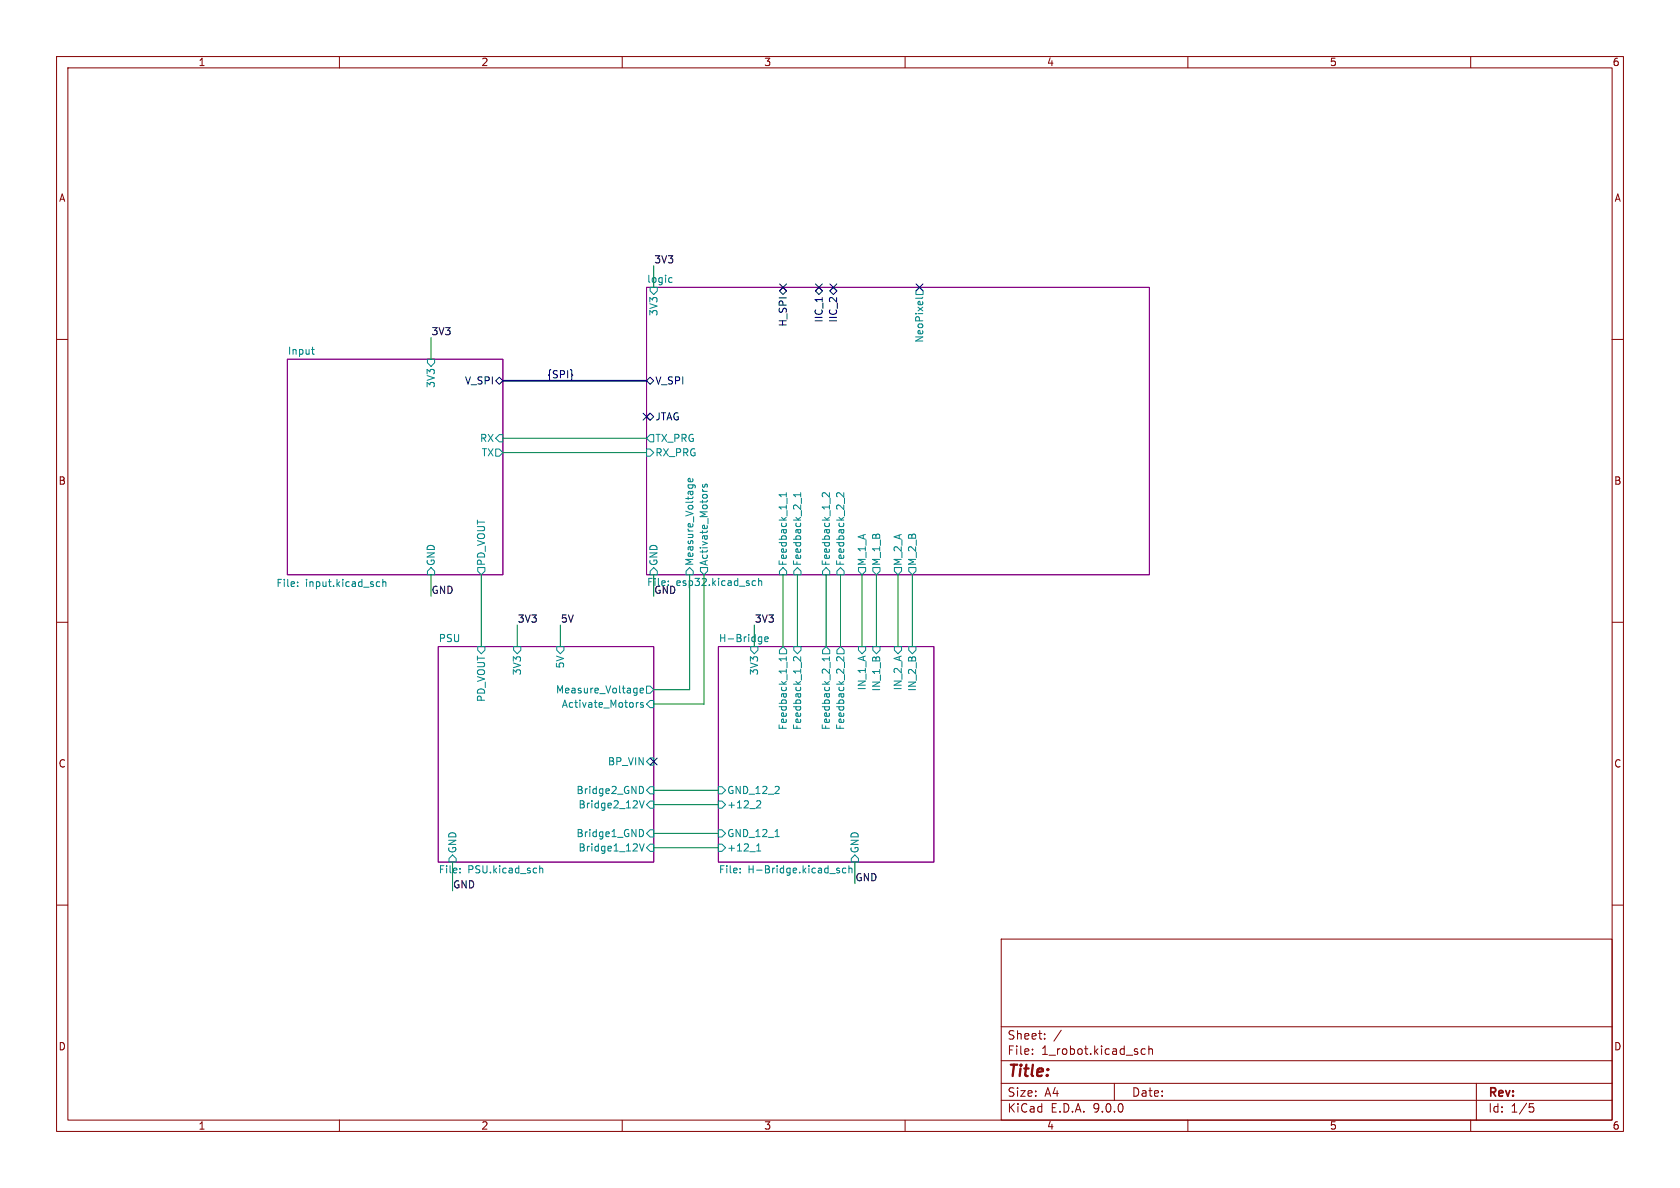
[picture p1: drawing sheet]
(kicad_sch
 (version 20250114)
 (generator "eeschema")
 (generator_version "9.0")
 (paper "A4")
 (lib_symbols)
 (bus_alias "SPI"
  (members "MOSI" "MISO" "SCLK" "CS_1"))
 (no_connect
  (at 115.57 134.62))
 (no_connect
  (at 147.32 50.8))
 (no_connect
  (at 138.43 50.8))
 (no_connect
  (at 144.78 50.8))
 (no_connect
  (at 114.3 73.66))
 (no_connect
  (at 162.56 50.8))
 (wire
  (pts (xy 152.4 101.6) (xy 152.4 114.3))
  (stroke (width 0) (type default)))
 (wire
  (pts (xy 124.46 124.46) (xy 115.57 124.46))
  (stroke (width 0) (type default)))
 (wire
  (pts (xy 76.2 59.69) (xy 76.2 63.5))
  (stroke (width 0) (type default)))
 (wire
  (pts (xy 148.59 101.6) (xy 148.59 114.3))
  (stroke (width 0) (type default)))
 (wire
  (pts (xy 127 149.86) (xy 115.57 149.86))
  (stroke (width 0) (type default)))
 (wire
  (pts (xy 158.75 101.6) (xy 158.75 114.3))
  (stroke (width 0) (type default)))
 (wire
  (pts (xy 76.2 101.6) (xy 76.2 105.41))
  (stroke (width 0) (type default)))
 (wire
  (pts (xy 115.57 142.24) (xy 127 142.24))
  (stroke (width 0) (type default)))
 (wire
  (pts (xy 88.9 77.47) (xy 114.3 77.47))
  (stroke (width 0) (type default)))
 (wire
  (pts (xy 124.46 101.6) (xy 124.46 124.46))
  (stroke (width 0) (type default)))
 (bus
  (pts (xy 88.9 67.31) (xy 114.3 67.31))
  (stroke (width 0) (type default)))
 (wire
  (pts (xy 99.06 110.49) (xy 99.06 114.3))
  (stroke (width 0) (type default)))
 (wire
  (pts (xy 88.9 80.01) (xy 114.3 80.01))
  (stroke (width 0) (type default)))
 (wire
  (pts (xy 140.97 101.6) (xy 140.97 114.3))
  (stroke (width 0) (type default)))
 (wire
  (pts (xy 138.43 101.6) (xy 138.43 114.3))
  (stroke (width 0) (type default)))
 (wire
  (pts (xy 121.92 121.92) (xy 115.57 121.92))
  (stroke (width 0) (type default)))
 (wire
  (pts (xy 115.57 139.7) (xy 127 139.7))
  (stroke (width 0) (type default)))
 (wire
  (pts (xy 161.29 101.6) (xy 161.29 114.3))
  (stroke (width 0) (type default)))
 (wire
  (pts (xy 80.01 157.48) (xy 80.01 152.4))
  (stroke (width 0) (type default)))
 (wire
  (pts (xy 91.44 110.49) (xy 91.44 114.3))
  (stroke (width 0) (type default)))
 (wire
  (pts (xy 154.94 101.6) (xy 154.94 114.3))
  (stroke (width 0) (type default)))
 (wire
  (pts (xy 115.57 105.41) (xy 115.57 101.6))
  (stroke (width 0) (type default)))
 (wire
  (pts (xy 115.57 46.99) (xy 115.57 50.8))
  (stroke (width 0) (type default)))
 (wire
  (pts (xy 133.35 110.49) (xy 133.35 114.3))
  (stroke (width 0) (type default)))
 (wire
  (pts (xy 146.05 101.6) (xy 146.05 114.3))
  (stroke (width 0) (type default)))
 (wire
  (pts (xy 151.13 156.21) (xy 151.13 152.4))
  (stroke (width 0) (type default)))
 (wire
  (pts (xy 127 147.32) (xy 115.57 147.32))
  (stroke (width 0) (type default)))
 (wire
  (pts (xy 85.09 101.6) (xy 85.09 114.3))
  (stroke (width 0) (type default)))
 (wire
  (pts (xy 121.92 101.6) (xy 121.92 121.92))
  (stroke (width 0) (type default)))
 (label "GND"
  (at 80.01 157.48 0)
  (effects (font (size 1.27 1.27)) (justify left bottom)))
 (label "{SPI}"
  (at 101.6 67.31 180)
  (effects (font (size 1.27 1.27)) (justify right bottom)))
 (label "3V3"
  (at 91.44 110.49 0)
  (effects (font (size 1.27 1.27)) (justify left bottom)))
 (label "3V3"
  (at 133.35 110.49 0)
  (effects (font (size 1.27 1.27)) (justify left bottom)))
 (label "GND"
  (at 115.57 105.41 0)
  (effects (font (size 1.27 1.27)) (justify left bottom)))
 (label "3V3"
  (at 115.57 46.99 0)
  (effects (font (size 1.27 1.27)) (justify left bottom)))
 (label "5V"
  (at 99.06 110.49 0)
  (effects (font (size 1.27 1.27)) (justify left bottom)))
 (label "GND"
  (at 76.2 105.41 0)
  (effects (font (size 1.27 1.27)) (justify left bottom)))
 (label "GND"
  (at 151.13 156.21 0)
  (effects (font (size 1.27 1.27)) (justify left bottom)))
 (label "3V3"
  (at 76.2 59.69 0)
  (effects (font (size 1.27 1.27)) (justify left bottom)))
 (sheet
  (at 114.3 50.8)
  (size 88.9 50.8)
  (exclude_from_sim no)
  (in_bom yes)
  (on_board yes)
  (dnp no)
  (fields_autoplaced yes)
  (stroke (width 0.1524) (type solid))
  (fill (color 0 0 0 0.0000))
  (property "Sheetname" "logic" (at 114.3 50.0884 0) (effects (font (size 1.27 1.27)) (justify left bottom)))
  (property "Sheetfile" "esp32.kicad_sch" (at 114.3 102.1846 0) (effects (font (size 1.27 1.27)) (justify left top)))
  (pin "V_SPI" bidirectional (at 114.3 67.31 180) (effects (font (size 1.27 1.27)) (justify left)))
  (pin "H_SPI" bidirectional (at 138.43 50.8 90) (effects (font (size 1.27 1.27)) (justify right)))
  (pin "IIC_1" bidirectional (at 144.78 50.8 90) (effects (font (size 1.27 1.27)) (justify right)))
  (pin "IIC_2" bidirectional (at 147.32 50.8 90) (effects (font (size 1.27 1.27)) (justify right)))
  (pin "Feedback_1_1" input (at 138.43 101.6 270) (effects (font (size 1.27 1.27)) (justify left)))
  (pin "Feedback_2_1" input (at 140.97 101.6 270) (effects (font (size 1.27 1.27)) (justify left)))
  (pin "Feedback_1_2" input (at 146.05 101.6 270) (effects (font (size 1.27 1.27)) (justify left)))
  (pin "Feedback_2_2" input (at 148.59 101.6 270) (effects (font (size 1.27 1.27)) (justify left)))
  (pin "RX_PRG" input (at 114.3 80.01 180) (effects (font (size 1.27 1.27)) (justify left)))
  (pin "TX_PRG" output (at 114.3 77.47 180) (effects (font (size 1.27 1.27)) (justify left)))
  (pin "Activate_Motors" output (at 124.46 101.6 270) (effects (font (size 1.27 1.27)) (justify left)))
  (pin "Measure_Voltage" input (at 121.92 101.6 270) (effects (font (size 1.27 1.27)) (justify left)))
  (pin "GND" input (at 115.57 101.6 270) (effects (font (size 1.27 1.27)) (justify left)))
  (pin "JTAG" bidirectional (at 114.3 73.66 180) (effects (font (size 1.27 1.27)) (justify left)))
  (pin "3V3" input (at 115.57 50.8 90) (effects (font (size 1.27 1.27)) (justify right)))
  (pin "M_1_A" output (at 152.4 101.6 270) (effects (font (size 1.27 1.27)) (justify left)))
  (pin "M_1_B" output (at 154.94 101.6 270) (effects (font (size 1.27 1.27)) (justify left)))
  (pin "M_2_A" output (at 158.75 101.6 270) (effects (font (size 1.27 1.27)) (justify left)))
  (pin "M_2_B" output (at 161.29 101.6 270) (effects (font (size 1.27 1.27)) (justify left)))
  (pin "NeoPixel" output (at 162.56 50.8 90) (effects (font (size 1.27 1.27)) (justify right))))
 (sheet
  (at 77.47 114.3)
  (size 38.1 38.1)
  (exclude_from_sim no)
  (in_bom yes)
  (on_board yes)
  (dnp no)
  (fields_autoplaced yes)
  (stroke (width 0.1524) (type solid))
  (fill (color 0 0 0 0.0000))
  (property "Sheetname" "PSU" (at 77.47 113.5884 0) (effects (font (size 1.27 1.27)) (justify left bottom)))
  (property "Sheetfile" "PSU.kicad_sch" (at 77.47 152.9846 0) (effects (font (size 1.27 1.27)) (justify left top)))
  (pin "Bridge2_12V" input (at 115.57 142.24 0) (effects (font (size 1.27 1.27)) (justify right)))
  (pin "Bridge2_GND" input (at 115.57 139.7 0) (effects (font (size 1.27 1.27)) (justify right)))
  (pin "Bridge1_GND" input (at 115.57 147.32 0) (effects (font (size 1.27 1.27)) (justify right)))
  (pin "Bridge1_12V" input (at 115.57 149.86 0) (effects (font (size 1.27 1.27)) (justify right)))
  (pin "GND" input (at 80.01 152.4 270) (effects (font (size 1.27 1.27)) (justify left)))
  (pin "BP_VIN" input (at 115.57 134.62 0) (effects (font (size 1.27 1.27)) (justify right)))
  (pin "Activate_Motors" input (at 115.57 124.46 0) (effects (font (size 1.27 1.27)) (justify right)))
  (pin "3V3" input (at 91.44 114.3 90) (effects (font (size 1.27 1.27)) (justify right)))
  (pin "5V" input (at 99.06 114.3 90) (effects (font (size 1.27 1.27)) (justify right)))
  (pin "PD_VOUT" input (at 85.09 114.3 90) (effects (font (size 1.27 1.27)) (justify right)))
  (pin "Measure_Voltage" output (at 115.57 121.92 0) (effects (font (size 1.27 1.27)) (justify right))))
 (sheet
  (at 50.8 63.5)
  (size 38.1 38.1)
  (exclude_from_sim no)
  (in_bom yes)
  (on_board yes)
  (dnp no)
  (stroke (width 0.1524) (type solid))
  (fill (color 0 0 0 0.0000))
  (property "Sheetname" "Input" (at 50.8 62.7884 0) (effects (font (size 1.27 1.27)) (justify left bottom)))
  (property "Sheetfile" "input.kicad_sch" (at 48.768 102.362 0) (effects (font (size 1.27 1.27)) (justify left top)))
  (pin "RX" input (at 88.9 77.47 0) (effects (font (size 1.27 1.27)) (justify right)))
  (pin "TX" output (at 88.9 80.01 0) (effects (font (size 1.27 1.27)) (justify right)))
  (pin "3V3" input (at 76.2 63.5 90) (effects (font (size 1.27 1.27)) (justify right)))
  (pin "GND" input (at 76.2 101.6 270) (effects (font (size 1.27 1.27)) (justify left)))
  (pin "V_SPI" bidirectional (at 88.9 67.31 0) (effects (font (size 1.27 1.27)) (justify right)))
  (pin "PD_VOUT" output (at 85.09 101.6 270) (effects (font (size 1.27 1.27)) (justify left))))
 (sheet
  (at 127 114.3)
  (size 38.1 38.1)
  (exclude_from_sim no)
  (in_bom yes)
  (on_board yes)
  (dnp no)
  (fields_autoplaced yes)
  (stroke (width 0.1524) (type solid))
  (fill (color 0 0 0 0.0000))
  (property "Sheetname" "H-Bridge" (at 127 113.5884 0) (effects (font (size 1.27 1.27)) (justify left bottom)))
  (property "Sheetfile" "H-Bridge.kicad_sch" (at 127 152.9846 0) (effects (font (size 1.27 1.27)) (justify left top)))
  (pin "Feedback_2_1" output (at 146.05 114.3 90) (effects (font (size 1.27 1.27)) (justify right)))
  (pin "Feedback_2_2" output (at 148.59 114.3 90) (effects (font (size 1.27 1.27)) (justify right)))
  (pin "GND" input (at 151.13 152.4 270) (effects (font (size 1.27 1.27)) (justify left)))
  (pin "3V3" input (at 133.35 114.3 90) (effects (font (size 1.27 1.27)) (justify right)))
  (pin "Feedback_1_1" output (at 138.43 114.3 90) (effects (font (size 1.27 1.27)) (justify right)))
  (pin "Feedback_1_2" input (at 140.97 114.3 90) (effects (font (size 1.27 1.27)) (justify right)))
  (pin "IN_1_A" input (at 152.4 114.3 90) (effects (font (size 1.27 1.27)) (justify right)))
  (pin "IN_1_B" input (at 154.94 114.3 90) (effects (font (size 1.27 1.27)) (justify right)))
  (pin "IN_2_A" input (at 158.75 114.3 90) (effects (font (size 1.27 1.27)) (justify right)))
  (pin "IN_2_B" input (at 161.29 114.3 90) (effects (font (size 1.27 1.27)) (justify right)))
  (pin "+12_1" input (at 127 149.86 180) (effects (font (size 1.27 1.27)) (justify left)))
  (pin "GND_12_1" input (at 127 147.32 180) (effects (font (size 1.27 1.27)) (justify left)))
  (pin "GND_12_2" input (at 127 139.7 180) (effects (font (size 1.27 1.27)) (justify left)))
  (pin "+12_2" input (at 127 142.24 180) (effects (font (size 1.27 1.27)) (justify left))))
 (sheet_instances
  (path ""
   (page "1")))
 (embedded_fonts no))
